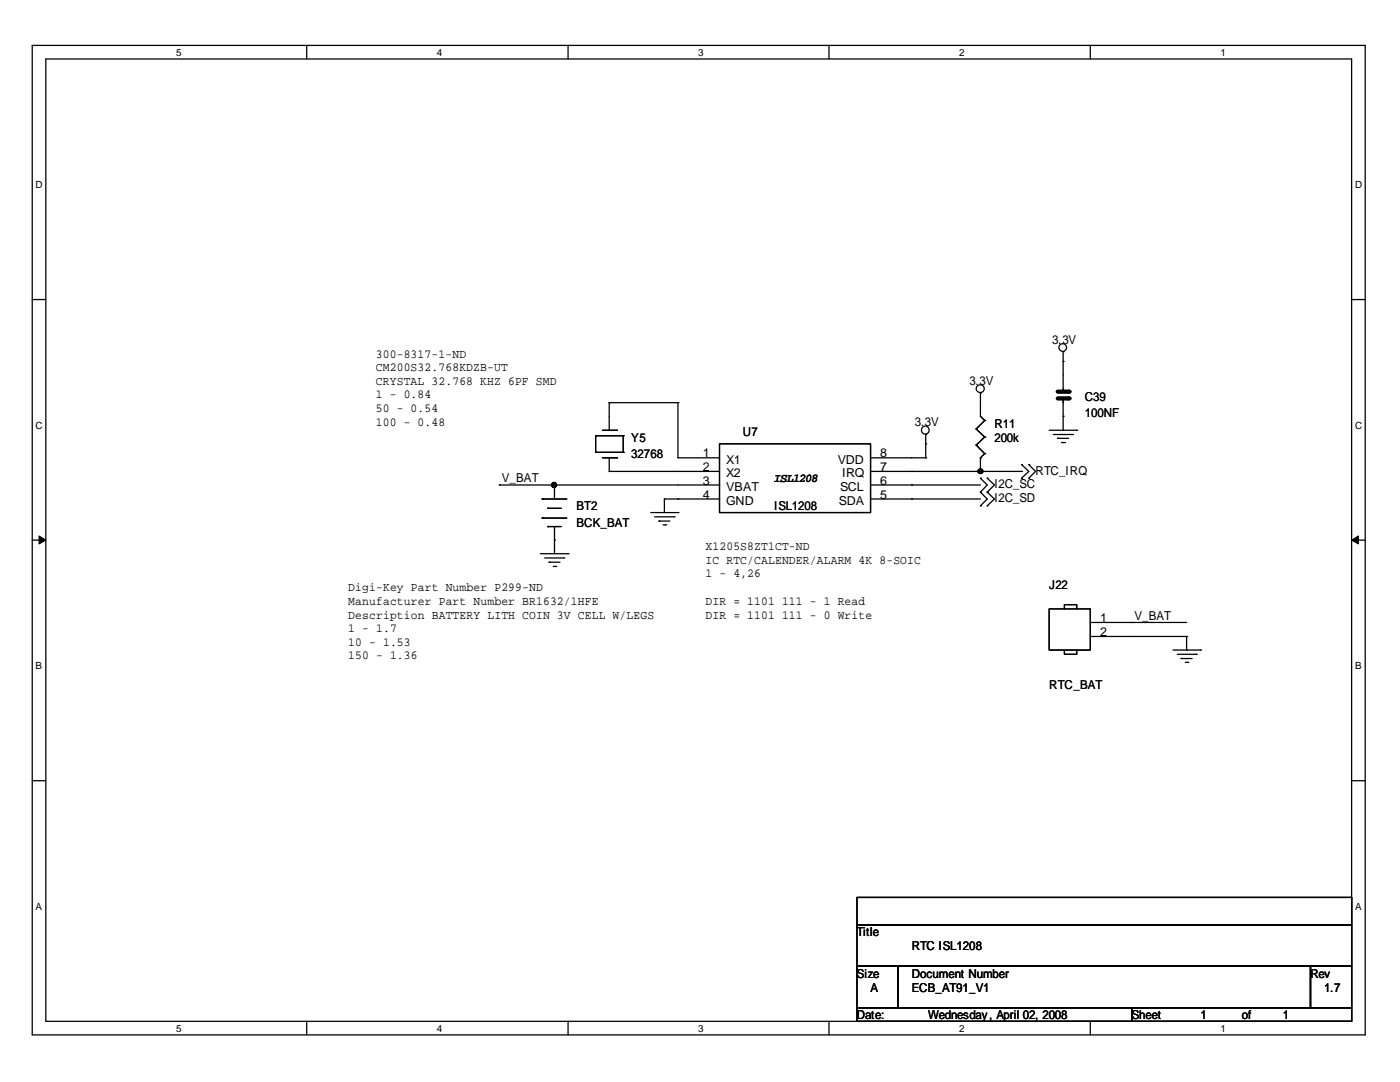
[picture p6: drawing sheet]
<svg xmlns="http://www.w3.org/2000/svg" width="279mm" height="216mm" viewBox="0 0 279 216" stroke-linecap="round" stroke-linejoin="round" font-family="sans-serif">
<g fill="none" stroke="#000" stroke-width=".25">
<path d="M6.4 9.1h266.1v197.4h-266.1zM9.1 11.8h260.6v192h-260.6zM61.2 9.1v2.7M113.4 9.1v2.7M165.4 9.1v2.7M217.6 9.1v2.7M6.4 59.8h2.7M269.7 59.8h2.8M195.7 78.4h.1M195.7 78.4v4.7l.8 .8M212.2 72.1h.1M212.2 70.2h.1"/>
<path d="M212.2 78.1h.1M212.2 79.5h.1M212.2 70.2v7.9M212.2 79.5v6.4M99.7 96.8h.1M99.7 96.8h43.9M108.2 99.6h.1M108.2 99.6h4.9M110.7 96.8h.1M110.7 96.8v2.8M118.9 87h.1M118.9 90.3h.1"/>
<path d="M118.9 90.3h5.5M118.9 87h5.5M118.9 87v3.3M120.2 91.4h2.8M120.2 85.9h2.8M121.6 94.1h.1M121.6 80.3h.1M121.6 94.1h22M121.6 80.3v5.6M121.6 91.4v2.7M121.6 80.3h13.7M123 91.4h.1"/>
<path d="M123 85.9h.1M124.4 90.3h.1M124.4 87h.1M124.4 87v3.3M132.6 99.6h.1M132.6 99.6h11M132.6 99.6v2.7M135.3 99.6h.1M135.3 80.3h.1M135.3 80.3v11.1h8.3M143.6 88.6h30.1v13.7h-30.1zM173.7 96.8h22"/>
<path d="M173.7 94.1h30.2M173.7 91.4h11M173.7 99.6h22M181.9 94.1h.1M181.9 96.8h.1M181.9 99.6h.1M184.7 91.4h.1M184.7 88.6h.1M184.7 86.7h.1M184.7 86.7v4.7M194.8 85.6h.1M194.8 88.8h.1"/>
<path d="M194.8 85.6l1.7 1.6M194.8 88.8l1.7 1.7M195.7 98.2h.1M195.7 95.4h.1M195.7 91.4h.1M195.7 91.4v2.7M195.7 95.4l1.3 1.4-1.3 1.4M195.7 98.2l1.3 1.4-1.3 1.3M196.5 83.9h.1M196.5 87.2h.1M196.5 90.5h.1M196.5 83.9l-1.7 1.7"/>
<path d="M196.5 87.2l-1.7 1.6M196.5 90.5l-.8 .9M197 98.2h.1M197 95.4h.1M197 95.4l1.5 1.4-1.5 1.4M197 98.2l1.5 1.4-1.5 1.3M203.9 94.1h.1M203.9 95.4h.1M203.9 92.7h.1M203.9 92.7l1.4 1.4-1.4 1.3M205.3 95.4h.1M205.3 92.7h.1"/>
<path d="M205.3 92.7l1.4 1.4-1.4 1.3M209.4 85.9h5.5M210.2 86.7h3.8M211.1 87.5h.1M211.1 87.5h2.2M211.8 88.3h.6M212.2 83.1h.1M212.4 88.3h.1M214 86.7h.1M214.9 85.9h.1M6.4 107.8h2.7M107.9 110.5h5.5"/>
<path d="M108.2 103.4h.1M108.2 103.4h4.9M108.7 111.3h3.8M109.3 105.1h.1M109.3 101.4h.1M109.3 105.1h2.7M109.3 101.4h2.7M109.6 112.2h.1M109.6 112.2h2.2M110.4 113h.5M110.7 107.8h.1M110.7 105.1v5.4"/>
<path d="M110.9 113h.1M112.5 111.3h.1M113.4 110.5h.1M129.9 102.3h5.4M130.6 103.1h3.9M131.5 104h.1M131.5 104h2.2M132.3 104.7h.5M132.8 104.7h.1M134.5 103.1h.1M135.3 102.3h.1M195.7 100.9h.1"/>
<path d="M197 100.9h.1M269.7 107.8h2.8M209.4 121.5h8.2v8.2h-8.2zM212.4 121.5v-.9h2.5v.9M212.4 129.7v.9h2.5v-.9M217.6 124.2h19.2M217.6 127h19.2M225.9 124.2h.1M234.1 129.7h5.5M234.9 130.6h3.9M235.7 131.4h.1M235.7 131.4h2.2"/>
<path d="M236.6 132.2h.5M236.8 127h.1M236.8 129.7h.1M236.8 127v2.7M237.1 132.2h.1M238.8 130.6h.1M239.6 129.7h.1M6.4 155.8h2.7M269.7 155.8h2.8M171 179.1h98.7v5.5h-98.7zM171 184.6h98.7v8.2h-98.7zM171 192.8h8.2v8.3h-8.2z"/>
<path d="M179.2 192.8h82.3v8.3h-82.3zM261.5 192.8h8.2v8.3h-8.2zM61.2 203.8v2.7M113.4 203.8v2.7M165.4 203.8v2.7M171 201.1h54.9v2.7h-54.9zM217.6 203.8v2.7M225.9 201.1h43.8v2.7h-43.8z"/>
<circle cx="195.6" cy="77.6" r=".79"/>
<circle cx="212.1" cy="69.3" r=".76"/>
<circle cx="184.6" cy="85.8" r=".79"/>
</g>
<g fill="#000" stroke="#000" stroke-width=".2">
<path d="M7.8 106.9l1.3 .9-1.3 .7z" fill-rule="evenodd"/>
<path d="M269.7 107.8l1.4-.9v1.6z" fill-rule="evenodd"/>
</g>
<g fill="#000" stroke="#000" stroke-width=".25">
<circle cx="110.6" cy="96.8" r=".5"/>
<circle cx="195.7" cy="94" r=".48"/>
</g>
<path d="M211.1 78.1h2.2M211.1 79.5h2.2" fill="none" stroke="#000" stroke-width=".76"/>
<g fill="#000">
<circle cx="213.3" cy="79.5" r=".38"/>
<circle cx="213.3" cy="78.1" r=".38"/>
</g>
<g font-size="2.5">
<text x="75" y="71.4">300-8317-1-ND</text>
<text x="210" y="68.7">3.3V</text>
<text x="75" y="74.1">CM200S32.768KDZB-UT</text>
<text x="75" y="76.8">CRYSTAL 32.768 KHZ 6PF SMD</text>
<text x="193.5" y="76.9">3.3V</text>
<text x="75" y="79.5">1 - 0.84</text>
<text x="75" y="82.2">50 - 0.54</text>
<text x="216.5" y="79.9">C39</text>
<text x="216.5" y="83.1">100NF</text>
<text x="75" y="84.9">100 - 0.48</text>
<text x="126" y="88.1">Y5</text>
<text x="148.3" y="87">U7</text>
<text x="182.5" y="85.1">3.3V</text>
<text x="198.5" y="85.3">R11</text>
<text x="198.5" y="88.1">200k</text>
<text x="126" y="91.4">32768</text>
<text x="140.3" y="91.3">1</text>
<text x="140.3" y="94">2</text>
<text x="144.9" y="92.5">X1</text>
<text x="144.9" y="95.2">X2</text>
<text x="167.2" y="92.5">VDD</text>
<text x="168.1" y="95.2">IRQ</text>
<text x="175.7" y="91.3">8</text>
<text x="175.7" y="94">7</text>
<text x="206.7" y="94.7">RTC_IRQ</text>
<text x="100.2" y="96.3">V_BAT</text>
<text x="115.1" y="101.9">BT2</text>
<text x="140.3" y="96.7">3</text>
<text x="140.3" y="99.5">4</text>
<text x="144.9" y="98">VBAT</text>
<text x="144.9" y="100.8">GND</text>
<text x="154.5" y="101.9">ISL1208</text>
<text x="154.5" y="96.1">ISL1208</text>
<text x="167.4" y="100.8">SDA</text>
<text x="167.6" y="98">SCL</text>
<text x="175.7" y="99.5">5</text>
<text x="175.7" y="96.7">6</text>
<text x="198.5" y="97.5">I2C_SC</text>
<text x="198.5" y="100.2">I2C_SD</text>
<text x="115.1" y="105.2">BCK_BAT</text>
<text x="140.8" y="109.8">X1205S8ZT1CT-ND</text>
<text x="140.8" y="112.5">IC RTC/CALENDER/ALARM 4K 8-SOIC</text>
<text x="69.5" y="118">Digi-Key Part Number P299-ND</text>
<text x="140.8" y="115.2">1 - 4,26</text>
<text x="209.4" y="117.4">J22</text>
<text x="69.5" y="120.7">Manufacturer Part Number BR1632/1HFE</text>
<text x="69.5" y="123.4">Description BATTERY LITH COIN 3V CELL W/LEGS</text>
<text x="140.8" y="120.8">DIR = 1101 111 - 1 Read</text>
<text x="140.8" y="123.5">DIR = 1101 111 - 0 Write</text>
<text x="219.5" y="124.1">1</text>
<text x="226.4" y="123.7">V_BAT</text>
<text x="69.5" y="126.2">1 - 1.7</text>
<text x="69.5" y="128.9">10 - 1.53</text>
<text x="69.5" y="131.6">150 - 1.36</text>
<text x="219.5" y="126.9">2</text>
<text x="209.4" y="137.5">RTC_BAT</text>
<text x="171" y="186.9">Title</text>
<text x="182" y="189.7">RTC ISL1208</text>
<text x="171" y="195.1">Size</text>
<text x="173.7" y="197.9">A</text>
<text x="181.9" y="195.1">Document Number</text>
<text x="182" y="197.9">ECB_AT91_V1</text>
<text x="261.5" y="195.1">Rev</text>
<text x="264.2" y="197.9">1.7</text>
<text x="171" y="203.4">Date:</text>
<text x="185.3" y="203.4">Wednesday, April 02, 2008</text>
<text x="225.9" y="203.4">Sheet</text>
<text x="239.6" y="203.4">1</text>
<text x="247.8" y="203.4">of</text>
<text x="256" y="203.4">1</text>
</g>
<g font-size="2">
<text x="35.1" y="11.1">5</text>
<text x="87.2" y="11.1">4</text>
<text x="139.4" y="11.1">3</text>
<text x="191.4" y="11.1">2</text>
<text x="243.6" y="11.1">1</text>
<text x="7.1" y="37.5">D</text>
<text x="270.4" y="37.5">D</text>
<text x="7.1" y="85.5">C</text>
<text x="270.4" y="85.5">C</text>
<text x="7.1" y="133.5">B</text>
<text x="270.4" y="133.5">B</text>
<text x="7.1" y="181.5">A</text>
<text x="270.4" y="181.5">A</text>
<text x="35.1" y="205.8">5</text>
<text x="87.2" y="205.8">4</text>
<text x="139.4" y="205.8">3</text>
<text x="191.4" y="205.8">2</text>
<text x="243.6" y="205.8">1</text>
</g>
</svg>
